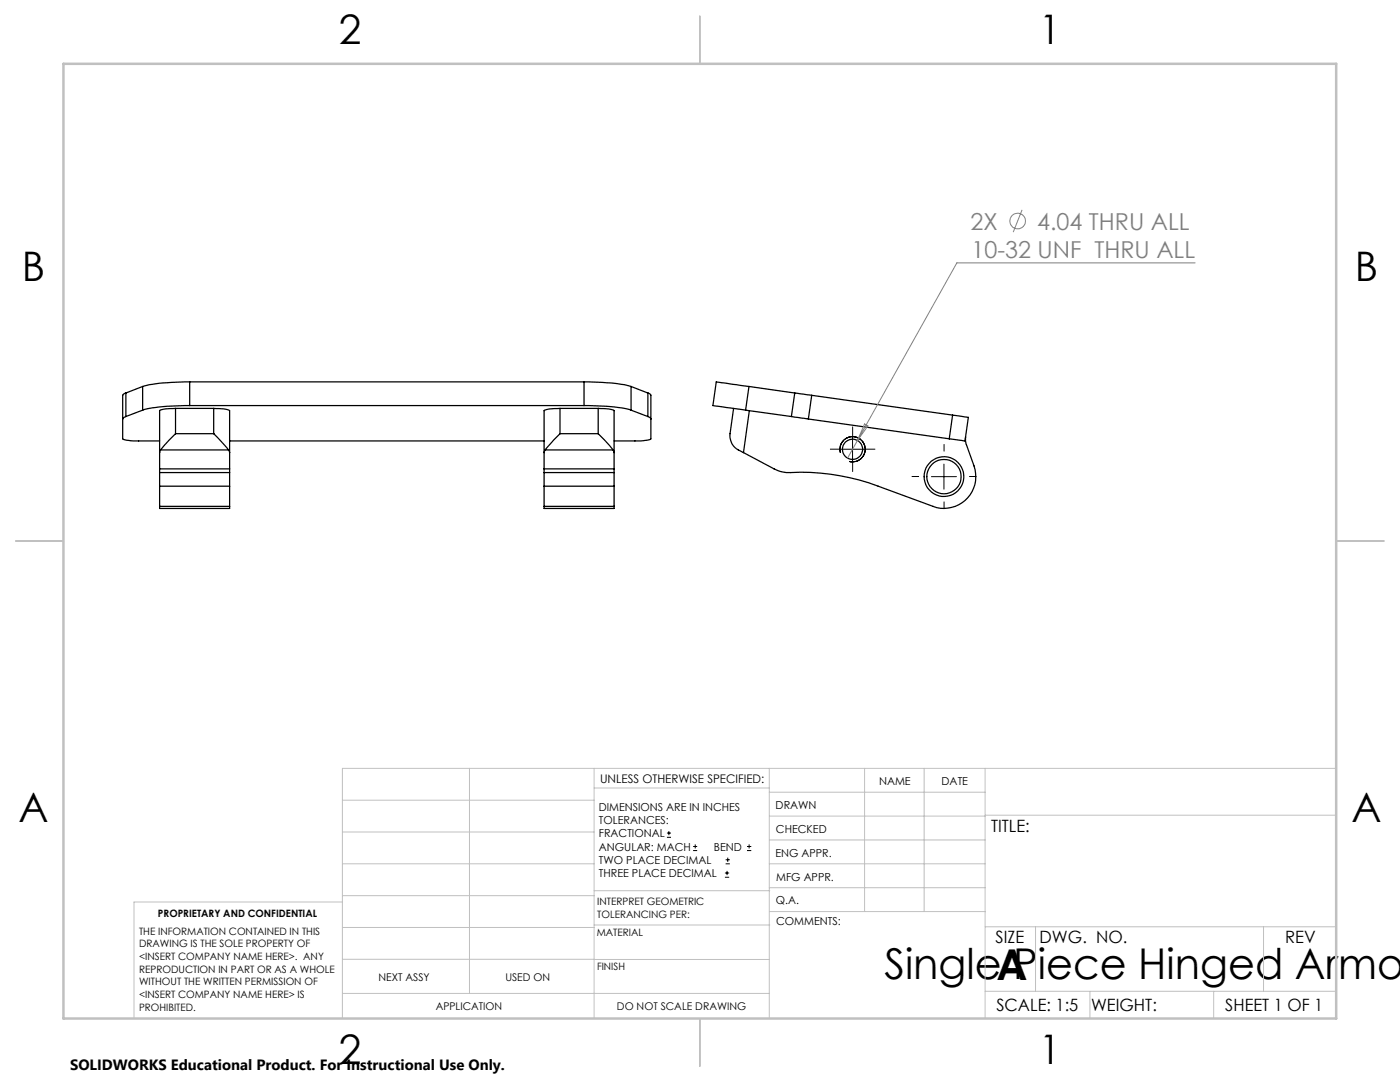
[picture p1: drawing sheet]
<svg xmlns="http://www.w3.org/2000/svg" width="279mm" height="216mm" viewBox="0 0 279 216" stroke-linecap="round" stroke-linejoin="round" font-family="sans-serif">
<g fill="none" stroke="#000" stroke-width=".25">
<path d="M25.1 78.4l-.6 .5v8.7a5.6 5.6 0 0 0 3.2 .4h4.2M25.1 78.4v4.7M28.5 77.1v4.7M28.5 77.1l-3.4 1.3M37.9 76.2l-2.8 .1a26.2 26.2 0 0 0-6.6 .8M37.9 76.2v4.7M37.9 76.2h78.7M116.6 76.2l2.7 .1a26.2 26.2 0 0 1 6.6 .8M116.6 76.2v4.7M125.9 77.1v4.7M125.9 77.1l3.4 1.3M129.3 78.4l.6 .4v8.8a5.3 5.3 0 0 1-3.2 .4h-4.1"/>
<path d="M129.3 78.4v4.7M149.5 77.1l-6.6-.9-.6 4.7 6.5 .9M149.5 77.1l-.7 4.7M149.5 77.1l9.1 1.3M158.6 78.4l3.4 .5M158.6 78.4l-.7 4.7M162 78.9l-.7 4.7M162 78.9l28.1 3.9M25.1 83.1l-.6 .5M28.5 81.8l-3.4 1.3M31.9 93.6v.7M31.9 94.3v2.7"/>
<path d="M31.9 94.3h13.9M31.9 97v4M31.9 93.6h13.9M31.9 97h13.9M32 89.8l-.1 .5M32 89.8h13.6M35 81.5a6.5 6.5 0 0 0-3.1 .5v11.6M35 86.5l-3 3.3M35 81.5h7.7M35 86.5h7.7M35 81.5v5M37.9 80.9l-4.6 .2a19.1 19.1 0 0 0-4.8 .7"/>
<path d="M37.9 80.9h78.7M42.7 81.5a6.5 6.5 0 0 1 3.1 .5v11.6M42.7 86.5l2.9 3.3M42.7 81.5v5M45.6 89.8l.2 .5M45.8 93.6v.7M45.8 94.3v2.7M45.8 88h62.8M45.8 97v4M108.6 93.6v.7M108.6 94.3v2.7M108.6 94.3h14"/>
<path d="M108.6 97v4M108.6 93.6h14M108.6 97h14M108.8 89.8l-.2 .5M108.8 89.8h13.6M111.8 81.5a6.5 6.5 0 0 0-3.2 .5v11.6M111.8 86.5l-3 3.3M111.8 81.5h7.6M111.8 86.5h7.6M111.8 81.5v5M116.6 80.9l4.5 .2a19.1 19.1 0 0 1 4.8 .7M119.4 81.5a6.5 6.5 0 0 1 3.2 .5v11.6"/>
<path d="M119.4 86.5l3 3.3M119.4 81.5v5M122.4 89.8l.2 .5M122.6 93.6v.7M122.6 94.3v2.7M122.6 97v4M125.9 81.8l3.4 1.3M129.3 83.1l.4 .2 .2 .3M146.4 81.5l-.7 5a3.3 3.3 0 0 0 2.3 3.6l.4 .2M148.8 81.8l9.1 1.3M149.5 82l-1.1 8.3M157.9 83.1l3.4 .5"/>
<path d="M161.3 83.6l28.1 4M190.1 82.8l3.2 .5-.7 4.7-3.2-.4M190.1 82.8l-.7 4.8M192.7 87.2l.1 1.3 1.6 4.5a6.3 6.3 0 0 1-1.5 6.6 6.3 6.3 0 0 1-6.7 1.4l-10.9-4a44.8 44.8 0 0 0-18.4-2.7l-1.3-.2-1.1-.5-6.1-3.3M31.9 101v.5h13.9v-.5M31.9 101h13.9M108.6 101v.5h14v-.5M108.6 101h14"/>
<circle cx="170.1" cy="89.6" r="2.01"/>
<circle cx="188.4" cy="95.1" r="3.4"/>
<circle cx="188.4" cy="95.1" r="4"/>
</g>
<g fill="none" stroke="#808080" stroke-width=".2">
<path d="M204 41.9l-1.8 4.4M238.5 52.5h-47.5l-19.9 35.4M171.1 87.9l-1.9 3.5M172.5 84.6l.7 .4-2.1 2.9z"/>
<circle cx="203.1" cy="44.1" r="1.56"/>
</g>
<g fill="none" stroke="#000" stroke-width=".2">
<path d="M167.6 89.6h5M167.7 90.3a2.51 2.51 0 0 1 2.2-3.1 2.51 2.51 0 0 1 2.7 2.7 2.51 2.51 0 0 1-3.1 2.2M170.1 87.1v5M185.9 95.1h5M188.4 92.6v5M133.1 167.1h.8M133.1 166.2h.8M133.5 165.8v.9M138.3 169.7h.8M138.3 168.9h.8M138.7 168.5v.8M144.7 175h.8"/>
<path d="M144.7 174.2h.8M144.8 172.4h.9M144.8 171.6h.9M145.1 173.8v.8M145.2 171.1v.9M149.1 169.7h.8M149.1 168.9h.8M149.5 168.5v.8"/>
</g>
<path d="M169.5 92.1a2.52 2.52 0 0 0 3.2-2.2 2.52 2.52 0 0 0-2.8-2.8 2.52 2.52 0 0 0-2.2 3.2" fill="none" stroke="#000" stroke-width=".2" stroke-dasharray="1.3 .6" stroke-dashoffset=".7" stroke-linecap="butt"/>
<path d="M167.7 89.6h-2.1M170.2 87.1v-2M170.2 92.1v2.1M172.7 89.6h2M183.4 95.1h-1.5M188.4 90.1v-1.5M193.4 95.1h1.5M188.4 100.1v1.5" fill="none" stroke="#000" stroke-width=".2" stroke-dasharray="15.2 1.3 1.3 1.3" stroke-linecap="butt"/>
<g fill="none" stroke="#c0c0c0" stroke-width=".2">
<path d="M68.3 159.7h50.3M93.7 153.3v44.9M118.6 153.3v49.9M118.6 157.2h34.9M153.5 153.3v49.9M153.5 158.1h43.1M172.5 153.3v28.6M184.4 153.3v28.6M196.6 153.3v49.9M266.7 153.3h-198.4v49.9M68.3 178.7h50.3M68.3 172.4h50.3"/>
<path d="M68.3 166h50.3M68.3 180h-41.6v23.2M118.6 177.7h35M153.5 167.6h43.1M153.5 162.8h43.1M153.5 172.4h43.1M153.5 177.1h43.1M196.6 162.7h70.1M68.3 198.2h85.2M68.3 191.4l85.2 .1M68.3 185.1h50.3M118.6 184.6h35"/>
<path d="M153.6 181.9h43M196.6 197.8h70.1M196.6 184.9h70.1M206.7 184.9v12.9M217.5 197.8v5.4M242.2 197.8v5.4M252.2 184.9v12.9"/>
</g>
<path d="M139.7 3.2v9.5M3.1 107.9h9.6M266.7 107.9h9.5M139.7 203.2v9.6" fill="none" stroke="#c0c0c0" stroke-width=".25"/>
<path d="M12.7 12.7h254v190.5h-254z" fill="none" stroke="#c0c0c0" stroke-width=".5"/>
<g font-size="8.5">
<text x="176.5" y="195.4">Single Piece Hinged Armor</text>
<text x="198.9" y="195.5">A</text>
</g>
<g font-size="8.1">
<text x="67.6" y="8.9">2</text>
<text x="207.3" y="8.9">1</text>
<text x="4.4" y="56.2">B</text>
<text x="270.4" y="56.2">B</text>
<text x="3.7" y="164.1">A</text>
<text x="269.7" y="164.1">A</text>
<text x="67.6" y="212.4">2</text>
<text x="207.3" y="212.4">1</text>
</g>
<g font-size="4.7" fill="#808080">
<text x="193.7" y="45.8">2X</text>
<text x="207" y="45.8">4.04 THRU ALL</text>
<text x="193.9" y="51.4">10-32 UNF THRU ALL</text>
</g>
<g font-size="3.4">
<text x="197.8" y="166">TITLE:</text>
<text x="198.7" y="188.1">SIZE</text>
<text x="207.5" y="188.1">DWG. NO.</text>
<text x="256.5" y="188.2">REV</text>
<text x="198.8" y="201.7">SCALE: 1:5</text>
<text x="217.7" y="201.8">WEIGHT:</text>
<text x="244.5" y="201.7">SHEET 1 OF 1</text>
</g>
<text font-size="3" x="14" y="213.5">SOLIDWORKS Educational Product. For Instructional Use Only.</text>
<text font-size="2.4" x="119.8" y="156.2">UNLESS OTHERWISE SPECIFIED:</text>
<g font-size="2.2">
<text x="119.5" y="161.8">DIMENSIONS ARE IN INCHES</text>
<text x="154.8" y="161.4">DRAWN</text>
<text x="175.4" y="156.6">NAME</text>
<text x="187.9" y="156.7">DATE</text>
<text x="119.5" y="164.4">TOLERANCES:</text>
<text x="119.5" y="167.1">FRACTIONAL</text>
<text x="154.9" y="166.3">CHECKED</text>
<text x="119.5" y="169.7">ANGULAR: MACH</text>
<text x="119.5" y="172.4">TWO PLACE DECIMAL</text>
<text x="142.5" y="169.7">BEND</text>
<text x="154.8" y="170.9">ENG APPR.</text>
<text x="119.5" y="175">THREE PLACE DECIMAL</text>
<text x="154.9" y="175.7">MFG APPR.</text>
<text x="154.9" y="180.4">Q.A.</text>
<text x="154.9" y="184.6">COMMENTS:</text>
</g>
<g font-size="2.1">
<text x="75.5" y="195.7">NEXT ASSY</text>
<text x="100.9" y="195.7">USED ON</text>
<text x="86.9" y="201.5">APPLICATION</text>
<text x="123.1" y="201.6">DO NOT SCALE DRAWING</text>
</g>
<g font-size="2">
<text x="31.5" y="182.9">PROPRIETARY AND CONFIDENTIAL</text>
<text x="119.2" y="180.6">INTERPRET GEOMETRIC</text>
<text x="119.2" y="183.1">TOLERANCING PER:</text>
<text x="27.8" y="186.5">THE INFORMATION CONTAINED IN THIS</text>
<text x="27.8" y="189">DRAWING IS THE SOLE PROPERTY OF</text>
<text x="27.8" y="191.6">&lt;INSERT COMPANY NAME HERE&gt;. ANY</text>
<text x="119.1" y="186.7">MATERIAL</text>
<text x="27.8" y="194.1">REPRODUCTION IN PART OR AS A WHOLE</text>
<text x="27.8" y="196.6">WITHOUT THE WRITTEN PERMISSION OF</text>
<text x="119.1" y="193.5">FINISH</text>
<text x="27.8" y="199.1">&lt;INSERT COMPANY NAME HERE&gt; IS</text>
<text x="27.8" y="201.7">PROHIBITED.</text>
</g>
</svg>
